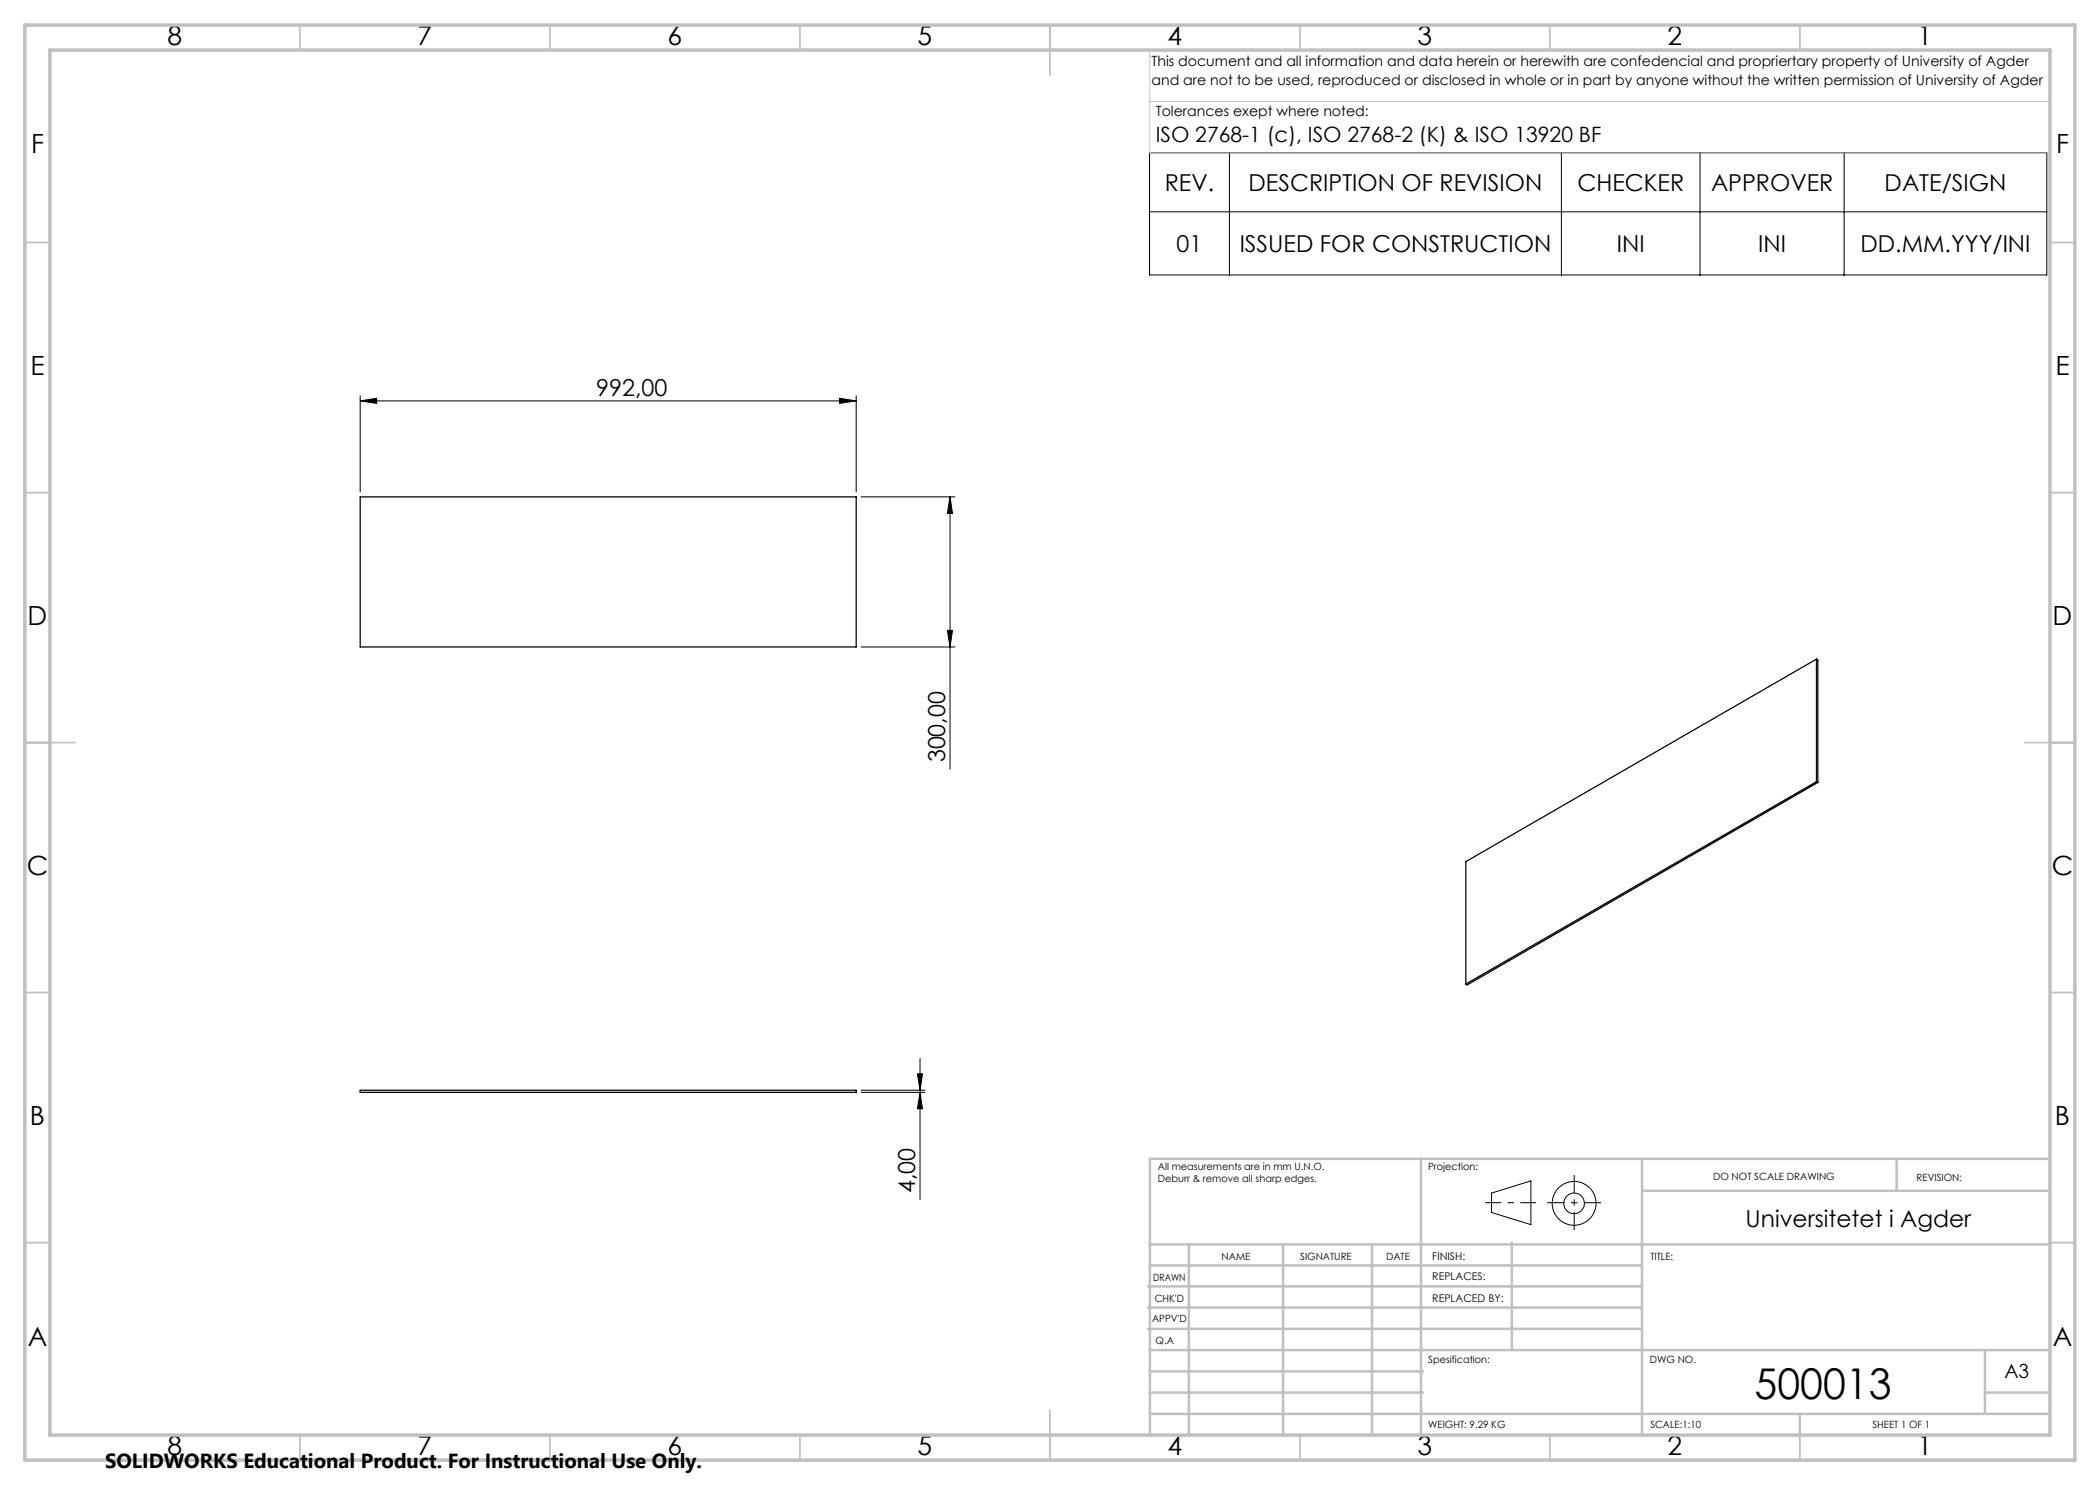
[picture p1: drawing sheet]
<svg xmlns="http://www.w3.org/2000/svg" width="420mm" height="297mm" viewBox="0 0 420 297" stroke-linecap="round" stroke-linejoin="round" font-family="sans-serif">
<path d="M72 99.4h99.2v30h-99.2zM363.3 131.8v24.5M363.3 131.8l.3 .2v24.5M363.3 131.8l-70.1 40.5v24.5M363.3 156.3l.3 .2M363.3 156.3l-70.1 40.5M363.6 156.5l-70.2 40.5-.2-.2M72 218h99.2v.5h-99.2z" fill="none" stroke="#000" stroke-width=".25"/>
<g fill="none" stroke="#000" stroke-width=".2">
<path d="M229.9 30.5h179.5v24.5h-179.5zM245.9 30.5v24.5M312.3 30.5v24.5M340 30.5v24.5M368.8 30.5v24.5M229.9 42.4h179.5M72 79.2v19.2M167.9 79.7l3.3 .5-3.3 .5zM171.2 79.2v19.2M72 80.2l3.3-.5v1zM72 80.2h99.2M172.2 99.4h18.8"/>
<path d="M190 99.4l.5 3.3h-1zM190 99.4v54.4M172.2 129.4h18.8M189.5 126.1h1l-.5 3.3zM172.2 218.5h12.8M172.2 218h12.8M183.5 214.8h1l-.5 3.2zM184 218.5l.5 3.3h-1zM184 211.7v28.2M298.3 238.6l7.9-2.4v8.7l-7.9-2.4z"/>
<circle cx="314.8" cy="240.7" r="2.07"/>
<circle cx="314.8" cy="240.7" r="4.4"/>
</g>
<path d="M297.1 240.5h10.1" fill="none" stroke="#000" stroke-width=".2" stroke-dasharray="15.2 1.3 1.3 1.3" stroke-dashoffset="12.1" stroke-linecap="butt"/>
<path d="M314.8 235v11" fill="none" stroke="#000" stroke-width=".2" stroke-dasharray="15.2 1.3 1.3 1.3" stroke-dashoffset="11.6" stroke-linecap="butt"/>
<path d="M309.5 240.5h10.7" fill="none" stroke="#000" stroke-width=".2" stroke-dasharray="15.2 1.3 1.3 1.3" stroke-dashoffset="11.8" stroke-linecap="butt"/>
<path d="M230 10v20.6h180M230.5 10h179.5v33M230 20.3h180" fill="none" stroke="#c0c0c0" stroke-width=".2"/>
<g fill="none" stroke="#c0c0c0" stroke-width=".35">
<path d="M60 5v5M110 5v5M160 5v5M210 5v10M260 5v5M310 5v5M360 5v5M5 48.5h5M410 48.5h5M5 98.5h5M410 98.5h5M5 148.5h10"/>
<path d="M405 148.5h10M5 198.5h5M410 198.5h5M5 248.5h5M410 248.5h5M60 287v5M110 287v5M160 287v5M210 282v10M260 287v5M310 287v5M360 287v5"/>
</g>
<g fill="none" stroke="#c0c0c0" stroke-width=".5">
<path d="M284.2 231.8v55.2M328.4 231.8v55.2M328.8 238.2h81.2M379.3 231.8v6.4M410 231.8h-180v55.2M229.6 257.3h98.8M230 248.9h179.6M230 253.1h98.4M237.8 248.8v38.2M256.6 248.9v38.2M274.4 248.8v38.2M302.4 248.5v21.5"/>
<path d="M229.6 265.8h98.8M229.6 261.5h98.8M230 278.5h54.6M230 274.3h54.6M230 270h180M397 278.5h13M397 270v12.8M230 282.8h180M360 282.8v4.2"/>
</g>
<path d="M5 5h410v287h-410zM10 10h400v277h-400z" fill="none" stroke="#c0c0c0" stroke-width=".7"/>
<g fill="#000">
<path d="M72 80.2l3.3-.5v1zM167.9 79.7l3.3 .5-3.3 .5z"/>
<path d="M189.5 126.1h1l-.5 3.3zM190 99.4l.5 3.3h-1zM184 218.5l.5 3.3h-1zM183.5 214.8h1l-.5 3.2z"/>
</g>
<text font-size="8.5" x="350.9" y="279.7">500013</text>
<g font-size="5.3">
<text x="33.5" y="8.9">8</text>
<text x="83.5" y="8.9">7</text>
<text x="133.5" y="8.9">6</text>
<text x="183.5" y="8.9">5</text>
<text x="233.5" y="8.9">4</text>
<text x="283.5" y="8.9">3</text>
<text x="333.5" y="8.9">2</text>
<text x="383.5" y="8.9">1</text>
<text x="6.2" y="30.7">F</text>
<text x="411.2" y="30.7">F</text>
<text x="6.1" y="74.9">E</text>
<text x="411.1" y="74.9">E</text>
<text x="5.5" y="124.9">D</text>
<text x="410.5" y="124.9">D</text>
<text x="5.3" y="174.9">C</text>
<text x="410.3" y="174.9">C</text>
<text x="6" y="224.9">B</text>
<text x="411" y="224.9">B</text>
<text x="5.5" y="269.2">A</text>
<text x="410.5" y="269.2">A</text>
<text x="33.5" y="290.9">8</text>
<text x="83.5" y="290.9">7</text>
<text x="133.5" y="290.9">6</text>
<text x="183.5" y="290.9">5</text>
<text x="233.5" y="290.9">4</text>
<text x="283.5" y="290.9">3</text>
<text x="333.5" y="290.9">2</text>
<text x="383.5" y="290.9">1</text>
</g>
<g font-size="4.7">
<text x="233" y="38.1">REV.</text>
<text x="249.7" y="38.1">DESCRIPTION OF REVISION</text>
<text x="315.5" y="38.1">CHECKER</text>
<text x="342.2" y="38.1">APPROVER</text>
<text x="376.9" y="38.1">DATE/SIGN</text>
<text x="235.3" y="50.3">01</text>
<text x="247.9" y="50.3">ISSUED FOR CONSTRUCTION</text>
<text x="323.4" y="50.3">INI</text>
<text x="351.7" y="50.3">INI</text>
<text x="372.1" y="50.3">DD.MM.YYY/INI</text>
<text x="119.3" y="79.1">992,00</text>
<text x="189" y="152.5" transform="rotate(-90 189 152.5)">300,00</text>
<text x="183" y="238.6" transform="rotate(-90 183 238.6)">4,00</text>
<text x="349.1" y="245.3">Universitetet i Agder</text>
</g>
<text font-size="4.2" x="231.1" y="28.5">ISO 2768-1 (c), ISO 2768-2 (K) &amp; ISO 13920 BF</text>
<text font-size="4.1" x="21" y="293.7">SOLIDWORKS Educational Product. For Instructional Use Only.</text>
<text font-size="3.9" x="400.9" y="275.5">A3</text>
<g font-size="2.8">
<text x="230.3" y="13.1">This document and all information and data herein or herewith are confedencial and propriertary property of University of Agder</text>
<text x="230.3" y="16.9">and are not to be used, reproduced or disclosed in whole or in part by anyone without the written permission of University of Agder</text>
<text x="231.1" y="23.1">Tolerances exept where noted:</text>
</g>
<g font-size="2.1">
<text x="286.4" y="251.9">FINISH:</text>
<text x="286.5" y="256">REPLACES:</text>
<text x="286.5" y="260.4">REPLACED BY:</text>
</g>
<g font-size="2">
<text x="231.6" y="234">All measurements are in mm U.N.O.</text>
<text x="285.6" y="234">Projection:</text>
<text x="231.6" y="236.5">Deburr &amp; remove all sharp edges.</text>
<text x="342.6" y="236">DO NOT SCALE DRAWING</text>
<text x="383.3" y="236.2">REVISION:</text>
<text x="244.3" y="252">NAME</text>
<text x="260" y="251.9">SIGNATURE</text>
<text x="277.2" y="251.9">DATE</text>
<text x="330.1" y="251.9">TITLE:</text>
<text x="230.6" y="256.1">DRAWN</text>
<text x="230.9" y="260.3">CHK'D</text>
<text x="230.4" y="264.4">APPV'D</text>
<text x="231.1" y="268.8">Q.A</text>
<text x="285.6" y="272.5">Spesification:</text>
<text x="330" y="272.5">DWG NO.</text>
<text x="285.6" y="285.5">WEIGHT: 9.29 KG</text>
<text x="330.1" y="285.6">SCALE:1:10</text>
<text x="374.5" y="285.6">SHEET 1 OF 1</text>
</g>
</svg>
